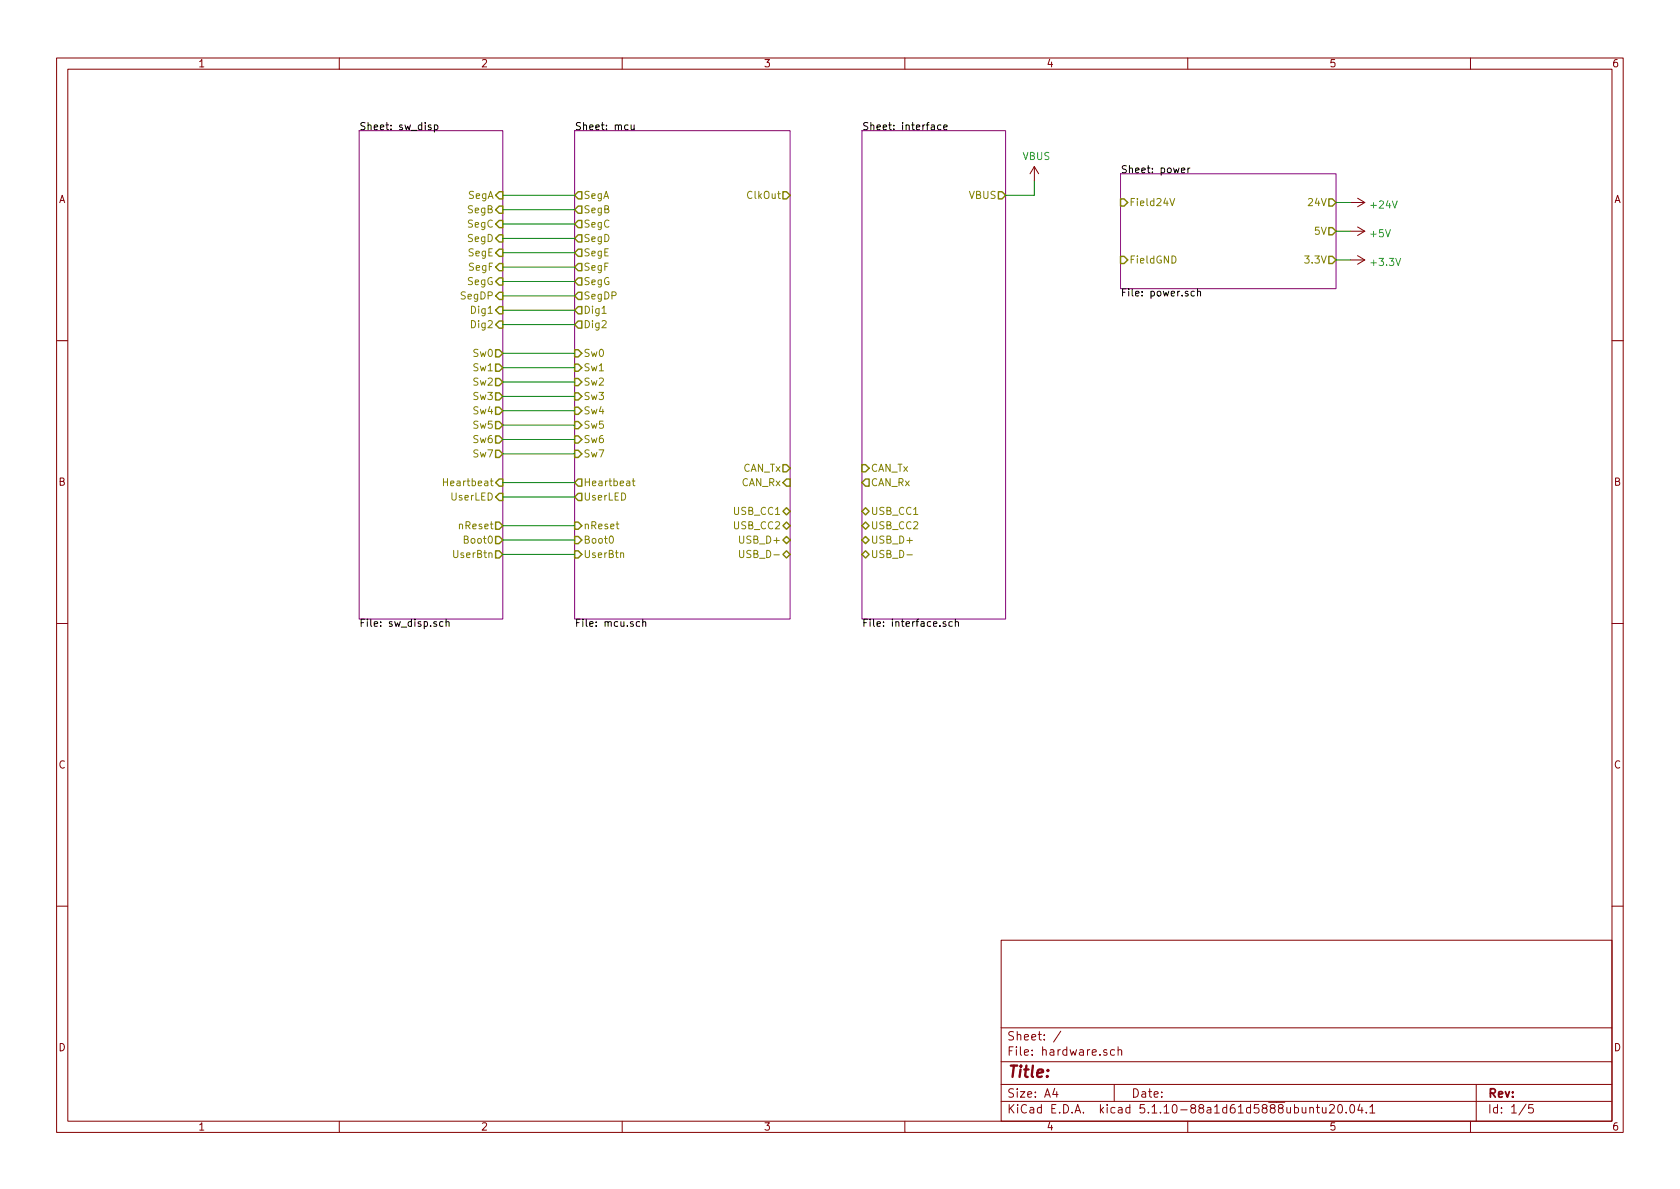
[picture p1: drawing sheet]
EESchema Schematic File Version 4
EELAYER 30 0
EELAYER END
$Descr A4 11693 8268
encoding utf-8
Sheet 1 5
Title ""
Date ""
Rev ""
Comp ""
Comment1 ""
Comment2 ""
Comment3 ""
Comment4 ""
$EndDescr
$Sheet
S 7800 1200 1500 800 
U 611925BE
F0 "power" 50
F1 "power.sch" 50
F2 "3.3V" O R 9300 1800 50 
F3 "5V" O R 9300 1600 50 
F4 "24V" O R 9300 1400 50 
F5 "Field24V" I L 7800 1400 50 
F6 "FieldGND" I L 7800 1800 50 
$EndSheet
$Comp
L power:+3.3V #PWR04
U 1 1
P 9400 1800
F 0 "#PWR04" H 9400 1650 50  0001 C CNN
F 1 "+3.3V" V 9415 1928 50  0000 L CNN
F 2 "" H 9400 1800 50  0001 C CNN
F 3 "" H 9400 1800 50  0001 C CNN
	1    9400 1800
	0    1    1    0   
$EndComp
$Comp
L power:+5V #PWR03
U 1 1
P 9400 1600
F 0 "#PWR03" H 9400 1450 50  0001 C CNN
F 1 "+5V" V 9415 1728 50  0000 L CNN
F 2 "" H 9400 1600 50  0001 C CNN
F 3 "" H 9400 1600 50  0001 C CNN
	1    9400 1600
	0    1    1    0   
$EndComp
$Comp
L power:+24V #PWR02
U 1 1
P 9400 1400
F 0 "#PWR02" H 9400 1250 50  0001 C CNN
F 1 "+24V" V 9415 1528 50  0000 L CNN
F 2 "" H 9400 1400 50  0001 C CNN
F 3 "" H 9400 1400 50  0001 C CNN
	1    9400 1400
	0    1    1    0   
$EndComp
Wire Wire Line
	9300 1400 9400 1400
Wire Wire Line
	9400 1600 9300 1600
Wire Wire Line
	9300 1800 9400 1800
$Sheet
S 6000 900  1000 3400
U 611925EA
F0 "interface" 50
F1 "interface.sch" 50
F2 "CAN_Tx" I L 6000 3250 50 
F3 "CAN_Rx" O L 6000 3350 50 
F4 "USB_D-" B L 6000 3850 50 
F5 "USB_D+" B L 6000 3750 50 
F6 "USB_CC2" B L 6000 3650 50 
F7 "USB_CC1" B L 6000 3550 50 
F8 "VBUS" O R 7000 1350 50 
$EndSheet
$Sheet
S 4000 900  1500 3400
U 6119258E
F0 "mcu" 50
F1 "mcu.sch" 50
F2 "Boot0" I L 4000 3750 50 
F3 "ClkOut" O R 5500 1350 50 
F4 "nReset" I L 4000 3650 50 
F5 "UserBtn" I L 4000 3850 50 
F6 "Heartbeat" O L 4000 3350 50 
F7 "UserLED" O L 4000 3450 50 
F8 "USB_D-" B R 5500 3850 50 
F9 "USB_D+" B R 5500 3750 50 
F10 "USB_CC2" B R 5500 3650 50 
F11 "USB_CC1" B R 5500 3550 50 
F12 "CAN_Rx" I R 5500 3350 50 
F13 "CAN_Tx" O R 5500 3250 50 
F14 "Sw0" I L 4000 2450 50 
F15 "Sw1" I L 4000 2550 50 
F16 "Sw2" I L 4000 2650 50 
F17 "Sw3" I L 4000 2750 50 
F18 "Sw4" I L 4000 2850 50 
F19 "Sw5" I L 4000 2950 50 
F20 "Sw6" I L 4000 3050 50 
F21 "Sw7" I L 4000 3150 50 
F22 "SegA" O L 4000 1350 50 
F23 "SegB" O L 4000 1450 50 
F24 "SegC" O L 4000 1550 50 
F25 "SegD" O L 4000 1650 50 
F26 "SegE" O L 4000 1750 50 
F27 "SegF" O L 4000 1850 50 
F28 "SegG" O L 4000 1950 50 
F29 "SegDP" O L 4000 2050 50 
F30 "Dig1" O L 4000 2150 50 
F31 "Dig2" O L 4000 2250 50 
$EndSheet
$Sheet
S 2500 900  1000 3400
U 612E00E4
F0 "sw_disp" 50
F1 "sw_disp.sch" 50
F2 "Heartbeat" I R 3500 3350 50 
F3 "Boot0" O R 3500 3750 50 
F4 "UserBtn" O R 3500 3850 50 
F5 "UserLED" I R 3500 3450 50 
F6 "Sw0" O R 3500 2450 50 
F7 "Sw1" O R 3500 2550 50 
F8 "Sw2" O R 3500 2650 50 
F9 "Sw3" O R 3500 2750 50 
F10 "Sw4" O R 3500 2850 50 
F11 "Sw5" O R 3500 2950 50 
F12 "Sw6" O R 3500 3050 50 
F13 "Sw7" O R 3500 3150 50 
F14 "nReset" O R 3500 3650 50 
F15 "SegA" I R 3500 1350 50 
F16 "SegB" I R 3500 1450 50 
F17 "SegC" I R 3500 1550 50 
F18 "SegD" I R 3500 1650 50 
F19 "SegE" I R 3500 1750 50 
F20 "SegF" I R 3500 1850 50 
F21 "SegG" I R 3500 1950 50 
F22 "SegDP" I R 3500 2050 50 
F23 "Dig1" I R 3500 2150 50 
F24 "Dig2" I R 3500 2250 50 
$EndSheet
$Comp
L power:VBUS #PWR01
U 1 1
P 7200 1250
F 0 "#PWR01" H 7200 1100 50  0001 C CNN
F 1 "VBUS" H 7215 1423 50  0000 C CNN
F 2 "" H 7200 1250 50  0001 C CNN
F 3 "" H 7200 1250 50  0001 C CNN
	1    7200 1250
	1    0    0    -1  
$EndComp
Wire Wire Line
	7200 1250 7200 1350
Wire Wire Line
	7200 1350 7000 1350
Wire Wire Line
	4000 2250 3500 2250
Wire Wire Line
	3500 2150 4000 2150
Wire Wire Line
	4000 2050 3500 2050
Wire Wire Line
	3500 1950 4000 1950
Wire Wire Line
	4000 1850 3500 1850
Wire Wire Line
	3500 1750 4000 1750
Wire Wire Line
	4000 1650 3500 1650
Wire Wire Line
	3500 1550 4000 1550
Wire Wire Line
	4000 1450 3500 1450
Wire Wire Line
	3500 1350 4000 1350
Wire Wire Line
	4000 3150 3500 3150
Wire Wire Line
	3500 3050 4000 3050
Wire Wire Line
	4000 2950 3500 2950
Wire Wire Line
	3500 2850 4000 2850
Wire Wire Line
	4000 2750 3500 2750
Wire Wire Line
	3500 2650 4000 2650
Wire Wire Line
	4000 2550 3500 2550
Wire Wire Line
	3500 2450 4000 2450
Wire Wire Line
	4000 3450 3500 3450
Wire Wire Line
	3500 3350 4000 3350
Wire Wire Line
	4000 3850 3500 3850
Wire Wire Line
	3500 3750 4000 3750
Wire Wire Line
	4000 3650 3500 3650
$EndSCHEMATC
